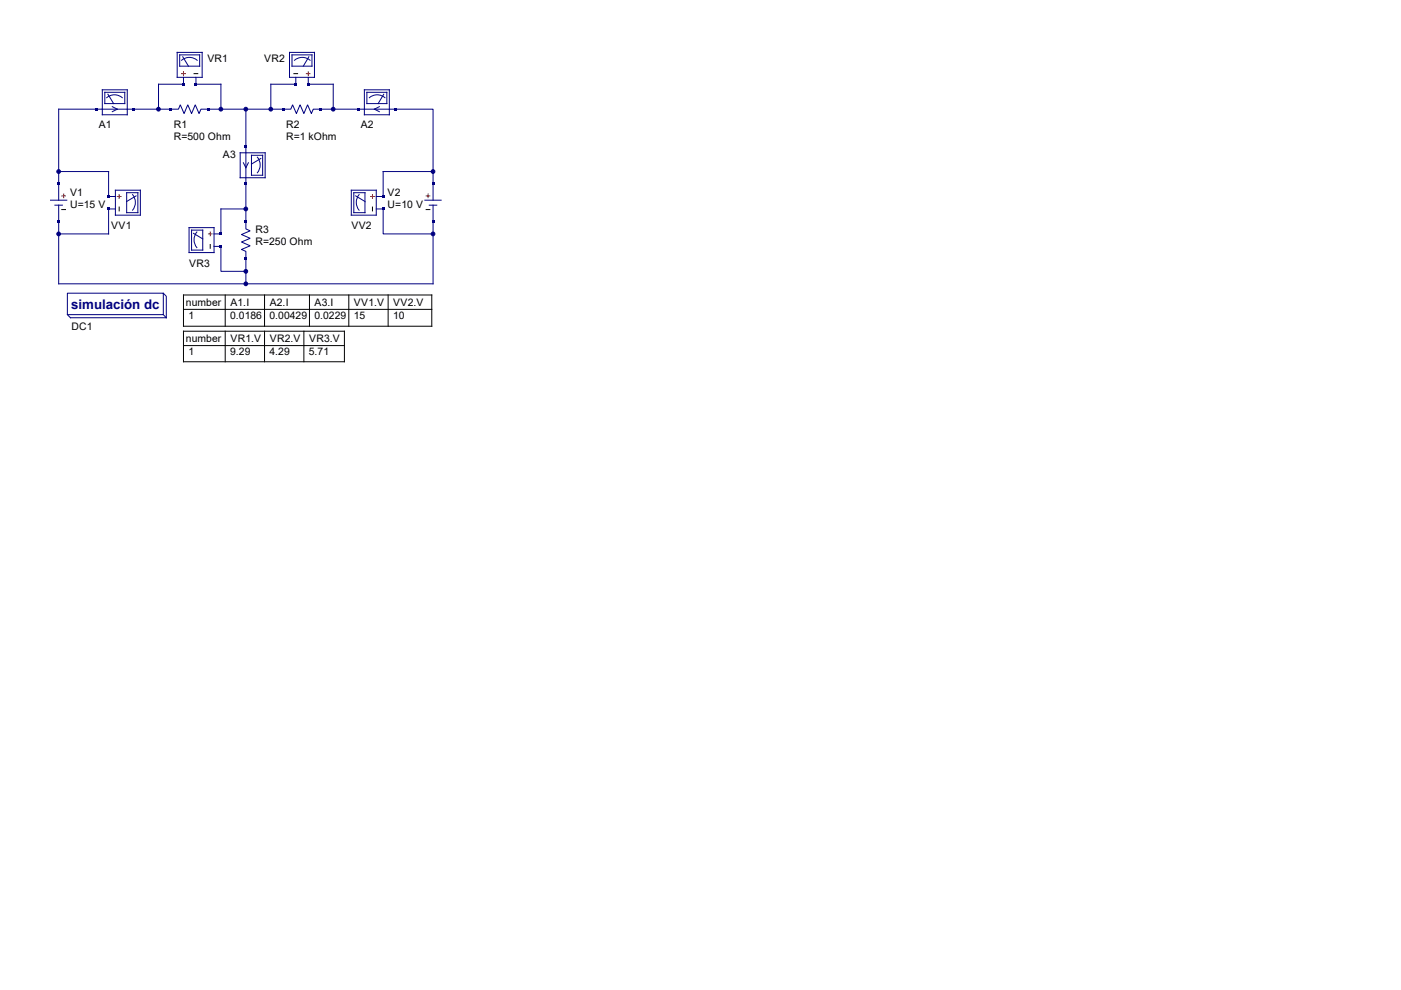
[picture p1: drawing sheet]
<svg xmlns="http://www.w3.org/2000/svg" width="297mm" height="210mm" viewBox="0 0 297 210" stroke-linecap="round" stroke-linejoin="round" font-family="sans-serif">
<g fill="none" stroke="#000080" stroke-width=".21">
<path d="M21.7 19h5.3v5.3h-5.3zM22.2 19.6h4.3v2.4h-4.3zM22.9 20l1.2 2M37.6 11.1h5.3v5.3h-5.3zM38.1 11.6h4.2v2.4h-4.2zM38.5 12.8a2.53 2.53 0 0 1 3.3 0M38.8 12l1.2 2M38.9 16.4v1.5h-5.3v5.3M41.5 16.4v1.5h5.3v5.3M61.4 11.1h5.3v5.3h-5.3zM61.9 11.6h4.2v2.4h-4.2zM62.4 12.8a2.53 2.53 0 0 1 3.3 0"/>
<path d="M62.7 16.4v1.5h-5.3v5.3M65.4 16.4v1.5h5.3v5.3M65.5 12l-1.2 2M77.3 19h5.2v5.3h-5.2zM77.8 19.6h4.2v2.4h-4.2zM81.4 20l-1.2 2M12.4 36.4h10.6v5.3h1.5M22.6 20.7a2.53 2.53 0 0 1 3.3 0M23.8 22.6l1.1 .6-1.1 .5M50.9 32.4h5.3v5.3h-5.3zM51.6 34.5l.5 1.1 .6-1.1M52.1 23.2v25.4l.9 .4-1.8 .7 1.8 .8-1.8 .8 1.8 .8-1.8 .8 .9 .4v6.9h39.7v-16.7"/>
<path d="M53.3 32.9h2.4v4.3h-2.4zM54.6 33.3a2.6 2.6 0 0 1 0 3.3M55.3 33.6l-2 1.2M78.3 20.7a2.53 2.53 0 0 1 3.3 0M80.4 22.6l-1 .6 1 .5M91.8 36.4v-13.2h-25.4l-.4 .9-.8-1.9-.8 1.9-.8-1.9-.8 1.9-.8-1.9-.3 1h-19.1l-.4 .9-.8-1.9-.8 1.9-.8-1.9-.8 1.9-.8-1.9-.4 1h-25.4v19.3M91.8 36.4v6.1M91.8 36.4h-10.6v5.3h-1.4M10.7 42.5h3.5M11.6 43.5h1.6M12.4 43.5v16.7h39.7M24.5 40.3h5.3v5.3h-5.3z"/>
<path d="M24.5 44.3h-1.5v5.3h-10.6M26.9 40.9h2.3v4.2h-2.3zM28.1 41.3a2.6 2.6 0 0 1 0 3.3M28.8 41.6l-1.9 1.1M40.1 48.3h5.3v5.3h-5.3zM40.6 48.8h2.4v4.2h-2.4zM41 49.5l2 1.2M41.7 49.2a2.6 2.6 0 0 0 0 3.3M45.4 52.3h1.4v5.3h5.3M52.1 44.3h-5.3v5.3h-1.4M74.5 40.3h5.3v5.3h-5.3zM75 40.9h2.4v4.2h-2.4z"/>
<path d="M75.4 41.6l2 1.1M76.1 41.3a2.6 2.6 0 0 0 0 3.3M79.8 44.3h1.4v5.3h10.6M90.1 42.5h3.4M91 43.5h1.6M14.3 62.2h20.3v4.5h-20.3zM14.3 66.7l.6 .7h20.4M34.6 62.2l.7 .6v4.6M34.6 66.7l.7 .7"/>
</g>
<g fill="none" stroke="#f00" stroke-width=".21">
<path d="M38.5 15.6h.8M38.9 15.2v.8M65 15.6h.7M65.4 15.2v.8M13.1 41.6h.8M13.5 41.1v.8M24.9 41.7h.8M25.3 41.3v.8M44.2 49.6h.8M44.6 49.2v.8M78.6 41.7h.8M79 41.3v.8"/>
<path d="M90.4 41.6h.7M90.8 41.1v.8"/>
</g>
<path d="M41.1 15.6h.8M62.3 15.6h.8M13.1 44.4h.8M25.3 43.9v.8M44.6 51.9v.8M79 43.9v.8M90.4 44.4h.7" fill="none" stroke="#000" stroke-width=".21"/>
<g fill="#000080">
<path d="M20.1 22.9h.5v.5h-.5z"/>
<path d="M28 22.9h.6v.5h-.6z"/>
<path d="M12.2 38.8h.5v.5h-.5z"/>
<path d="M12.2 46.7h.5v.5h-.5z"/>
<path d="M91.5 38.8h.6v.5h-.6z"/>
<path d="M91.5 46.7h.6v.5h-.6z"/>
<path d="M36 22.9h.5v.5h-.5z"/>
<path d="M43.9 22.9h.5v.5h-.5z"/>
<path d="M59.8 22.9h.5v.5h-.5z"/>
<path d="M67.7 22.9h.6v.5h-.6z"/>
<path d="M51.9 54.6h.5v.6h-.5z"/>
<path d="M51.9 46.7h.5v.5h-.5z"/>
<path d="M83.6 22.9h.5v.5h-.5z"/>
<path d="M75.7 22.9h.5v.5h-.5z"/>
<path d="M81 41.4h.5v.5h-.5z"/>
<path d="M81 44h.5v.6h-.5z"/>
<path d="M22.8 41.4h.5v.5h-.5z"/>
</g>
<circle cx="12.4" cy="36.4" r=".4" fill="#000080"/>
<circle cx="12.4" cy="36.4" r=".4" fill="none" stroke="#000080" stroke-width=".21"/>
<path d="M22.8 44h.5v.6h-.5z" fill="#000080"/>
<circle cx="12.4" cy="49.6" r=".4" fill="#000080"/>
<circle cx="12.4" cy="49.6" r=".4" fill="none" stroke="#000080" stroke-width=".21"/>
<circle cx="91.8" cy="36.4" r=".4" fill="#000080"/>
<circle cx="91.8" cy="36.4" r=".4" fill="none" stroke="#000080" stroke-width=".21"/>
<circle cx="91.8" cy="49.6" r=".4" fill="#000080"/>
<circle cx="91.8" cy="49.6" r=".4" fill="none" stroke="#000080" stroke-width=".21"/>
<circle cx="52.1" cy="23.2" r=".4" fill="#000080"/>
<circle cx="52.1" cy="23.2" r=".4" fill="none" stroke="#000080" stroke-width=".21"/>
<g fill="#000080">
<path d="M51.9 30.8h.5v.5h-.5z"/>
<path d="M51.9 38.8h.5v.5h-.5z"/>
<path d="M65.1 17.6h.5v.5h-.5z"/>
<path d="M62.4 17.6h.6v.5h-.6z"/>
<path d="M38.6 17.6h.6v.5h-.6z"/>
<path d="M41.3 17.6h.5v.5h-.5z"/>
<path d="M46.6 49.3h.5v.6h-.5z"/>
<path d="M46.6 52h.5v.5h-.5z"/>
</g>
<circle cx="33.6" cy="23.2" r=".4" fill="#000080"/>
<circle cx="33.6" cy="23.2" r=".4" fill="none" stroke="#000080" stroke-width=".21"/>
<circle cx="46.8" cy="23.2" r=".4" fill="#000080"/>
<circle cx="46.8" cy="23.2" r=".4" fill="none" stroke="#000080" stroke-width=".21"/>
<circle cx="57.4" cy="23.2" r=".4" fill="#000080"/>
<circle cx="57.4" cy="23.2" r=".4" fill="none" stroke="#000080" stroke-width=".21"/>
<circle cx="70.6" cy="23.2" r=".4" fill="#000080"/>
<circle cx="70.6" cy="23.2" r=".4" fill="none" stroke="#000080" stroke-width=".21"/>
<circle cx="52.1" cy="44.3" r=".4" fill="#000080"/>
<circle cx="52.1" cy="44.3" r=".4" fill="none" stroke="#000080" stroke-width=".21"/>
<circle cx="52.1" cy="57.5" r=".4" fill="#000080"/>
<circle cx="52.1" cy="57.5" r=".4" fill="none" stroke="#000080" stroke-width=".21"/>
<circle cx="52.1" cy="60.2" r=".4" fill="#000080"/>
<circle cx="52.1" cy="60.2" r=".4" fill="none" stroke="#000080" stroke-width=".21"/>
<path d="M38.9 62.6h52.6v6.6h-52.6zM38.9 70.3h34.1v6.4h-34.1zM38.9 65.6h52.6M38.9 73.3h34.1M47.7 62.6v6.6M47.7 70.3v6.4M56.1 62.6v6.6M56.1 70.3v6.4M64.4 70.3v6.4M65.6 62.6v6.6M74 62.6v6.6M82.3 62.6v6.6" fill="none" stroke="#000" stroke-width=".21"/>
<text font-size="2.8" fill="#000080" x="15.1" y="65.4">simulación dc</text>
<g font-size="2.2">
<text x="44" y="13.1">VR1</text>
<text x="56" y="13.1">VR2</text>
<text x="21" y="27.2">A1</text>
<text x="36.8" y="27.1">R1</text>
<text x="36.8" y="29.6">R=500 Ohm</text>
<text x="60.6" y="27.1">R2</text>
<text x="60.6" y="29.6">R=1 kOhm</text>
<text x="76.5" y="27.2">A2</text>
<text x="47.3" y="33.6">A3</text>
<text x="14.9" y="41.5">V1</text>
<text x="82.2" y="41.5">V2</text>
<text x="14.9" y="44">U=15 V</text>
<text x="82.2" y="44">U=10 V</text>
<text x="23.6" y="48.7">VV1</text>
<text x="54.1" y="49.5">R3</text>
<text x="54.1" y="52">R=250 Ohm</text>
<text x="74.5" y="48.7">VV2</text>
<text x="40.1" y="56.6">VR3</text>
<text x="39.4" y="64.8">number</text>
<text x="48.8" y="64.8">A1.I</text>
<text x="57.2" y="64.8">A2.I</text>
<text x="66.7" y="64.8">A3.I</text>
<text x="75.1" y="64.8">VV1.V</text>
<text x="83.4" y="64.8">VV2.V</text>
<text x="15.1" y="70">DC1</text>
<text x="40" y="67.7">1</text>
<text x="48.8" y="67.7">0.0186</text>
<text x="57.1" y="67.7">0.00429</text>
<text x="66.7" y="67.7">0.0229</text>
<text x="75" y="67.7">15</text>
<text x="83.4" y="67.7">10</text>
<text x="39.4" y="72.5">number</text>
<text x="40" y="75.4">1</text>
<text x="48.8" y="75.4">9.29</text>
<text x="48.8" y="72.5">VR1.V</text>
<text x="57.1" y="75.4">4.29</text>
<text x="57.2" y="72.5">VR2.V</text>
<text x="65.5" y="75.4">5.71</text>
<text x="65.5" y="72.5">VR3.V</text>
</g>
</svg>
